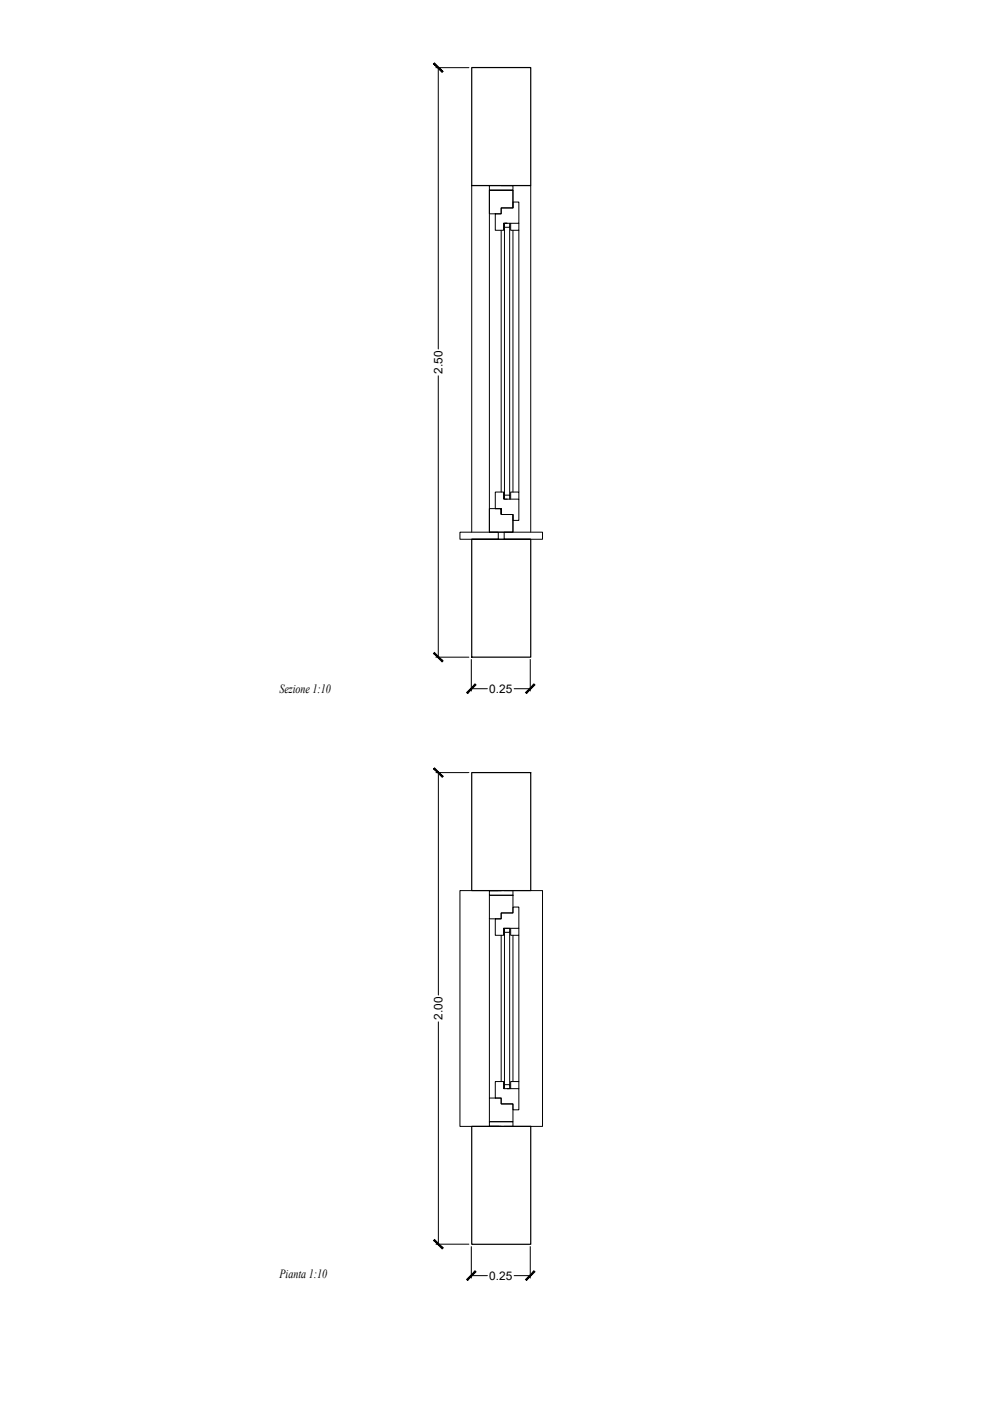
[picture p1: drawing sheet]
<svg xmlns="http://www.w3.org/2000/svg" width="420mm" height="594mm" viewBox="0 0 420 594" stroke-linecap="round" stroke-linejoin="round" font-family="sans-serif">
<!-- layer: LASTRE SEZ -->
<g fill="none" stroke="#000" stroke-width=".42">
<path d="M207.5 80.7h10v7.5h-5v2.5h-5zM210 90.7h2.5v-2.5h5v-2.5h2.5v9h-6.5v2.9h-3.5zM216.5 94.7v2.9h3.5v-2.9M207.5 215.7h5v2.5h5v7.5h-10zM210 215.7v-7.1h3.5v3.1h6.5v9h-2.5v-2.5h-5v-2.5h-2.5h2.5v2.3M216.5 211.7v-3.1h3.5v3.1M195 225.7h16.3v3h-16.3zM213.8 225.7h16.2v3h-16.2zM207.5 379.6h10v7.5h-5v2.5h-5zM210 389.6h2.5v-2.5h5v-2.5h2.5v9h-6.5v3h-3.5zM216.5 393.6v3h3.5v-3M210 458.6h3.5v3h6.5v9h-2.5v-2.5h-5v-2.5h-2.5z"/>
<path d="M207.5 465.6h5v2.5h5v7.5h-10zM216.5 461.6v-3h3.5v3"/>
</g>
<!-- layer: linee proiettate -->
<path d="M217.5 88.2v-7.5h-10v145h10v-7.5M220 97.6v111M200 225.7v-147h25v147M200 228.7h25M211.3 377.6h-16.3v100h16.3M213.8 377.6h16.2v100h-16.2M207.5 389.6v76M220 396.6v62" fill="none" stroke="#000" stroke-width=".42"/>
<!-- layer: CONTROTELAIO SEZ -->
<g fill="none" stroke="#000" stroke-width=".42">
<path d="M207.5 78.7h10h-5h5v2h-10zM212.5 97.6v111M213.5 94.7h1.5h-1.1v1.7h2.2v-1.7M213.9 96.4v113.6M216.1 96.4v113.6M217.5 97.6v111M215 211.7h-1.1v-1.7h2.2v1.7M207.5 377.6h10v2h-10v-2h5zM212.5 396.6v62M213.5 393.6h2.6v1.7h-2.2v-1.7M213.9 395.3v64.6M216.1 395.3v64.6"/>
<path d="M217.5 396.6v62M207.5 475.6h10v2h-10h5h-5zM213.9 461.6v-1.7h2.2v1.7h-1.1"/>
</g>
<!-- layer: muro -->
<path d="M200 28.6h25v50.1h-25zM200 228.7h25v50h-25zM200 327.6h25v50h-25zM200 477.6h25v50h-25z" fill="none" stroke="#000" stroke-width=".51"/>
<!-- layer: QUOTE CARTA -->
<g fill="none" stroke="#000" stroke-width=".42">
<path d="M184.8 28.7h14M185.8 28.7v119.3M185.8 159.4v119.3M184.8 278.7h14M199.8 279.6v13.4M224.8 279.6v13.4M199.8 292h6.8M218 292h6.8M184.8 327.6h14M185.9 327.6v94.3M185.9 433.3v94.3M184.8 527.6h14"/>
<path d="M199.8 528.6v13.3M224.8 528.6v13.3M199.8 540.9h6.8M218 540.9h6.8"/>
</g>
<!-- layer: 0 -->
<g fill="#000" stroke="#000" stroke-width=".42">
<path d="M183.8 27.1l3.6 3.6 .4-.4zM184.2 26.7l3.6 3.6-4-3.2z"/>
<path d="M183.8 277.1l4 3.2-3.6-3.6zM183.8 277.1l4 3.2-.4 .4z"/>
<path d="M201.4 290.1l-3.2 3.9 3.6-3.6zM201.4 290.1l-3.2 3.9-.4-.3z"/>
<path d="M222.8 293.7l.4 .3 3.2-3.9zM226.4 290.1l.4 .3-3.6 3.6z"/>
<path d="M183.9 326l3.6 3.6 .3-.4zM183.9 326l.3-.4 3.6 3.6z"/>
<path d="M184.2 525.6l-.3 .4 3.9 3.2zM183.9 526l3.9 3.2-.3 .4z"/>
<path d="M201.4 538.9l-3.2 4 3.6-3.6zM201.4 538.9l-3.2 4-.4-.4z"/>
<path d="M226.4 538.9l-3.6 3.6 .4 .4zM226.4 538.9l.4 .4-3.6 3.6z"/>
</g>
<g font-size="5.3">
<text x="118.5" y="293.8">Sezione 1:10</text>
<text x="118.5" y="541.9">Pianta 1:10</text>
</g>
<g font-size="5">
<text x="187.6" y="158.5" transform="rotate(-90 187.6 158.5)">2.50</text>
<text x="207.4" y="293.8">0.25</text>
<text x="187.6" y="432.5" transform="rotate(-90 187.6 432.5)">2.00</text>
<text x="207.4" y="542.7">0.25</text>
</g>
</svg>
